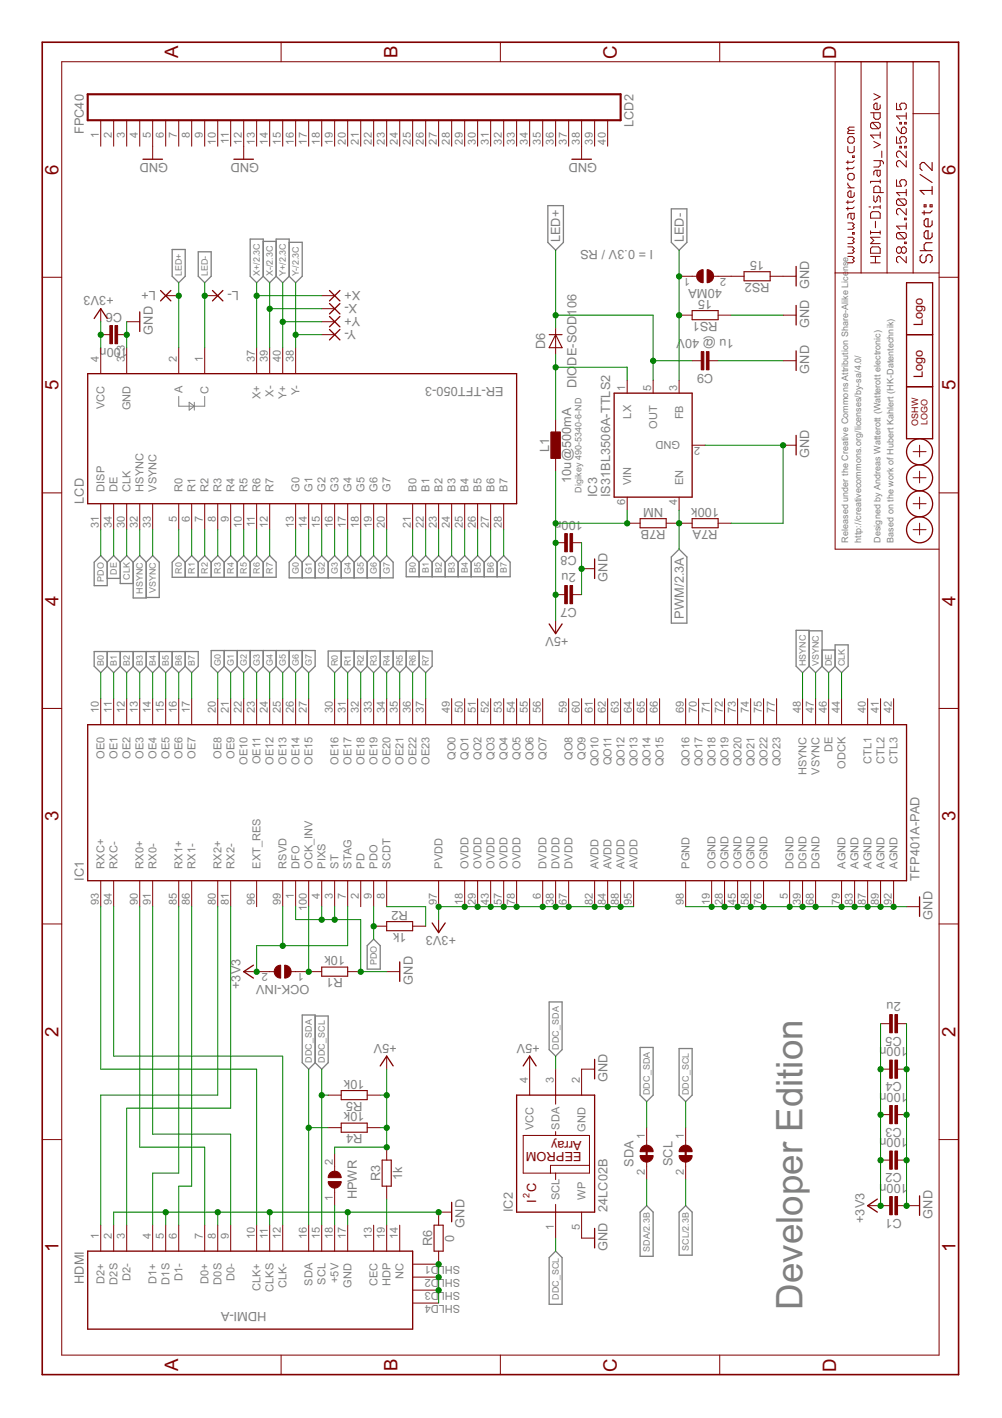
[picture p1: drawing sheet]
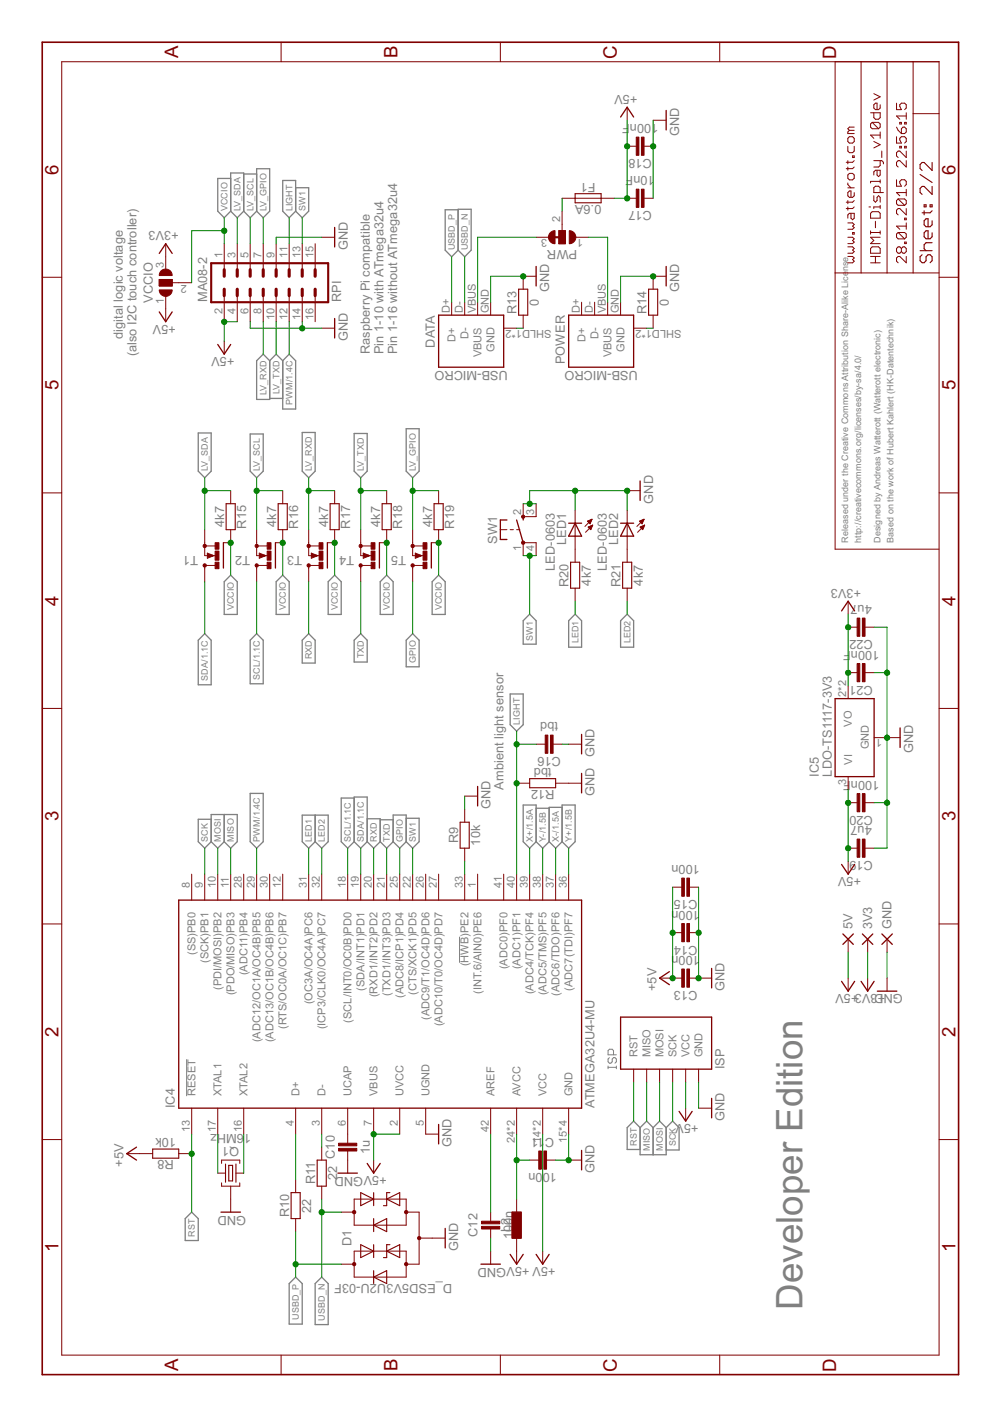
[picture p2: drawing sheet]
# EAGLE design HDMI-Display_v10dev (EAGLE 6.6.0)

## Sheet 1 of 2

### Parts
40MA  JUMPER2  [JUMPER2]
C1  100n  CAPACITOR-C0402  [R0402]
C2  100n  CAPACITOR-C0402  [R0402]
C3  100n  CAPACITOR-C0402  [R0402]
C4  100n  CAPACITOR-C0402  [R0402]
C5  2u  CAPACITOR-C0402  [R0402]
C6  100n  CAPACITOR-C0402  [R0402]
C7  2u  CAPACITOR-C0402  [R0402]
C8  100n  CAPACITOR-C0402  [R0402]
C9  1u @ 40V  CAPACITOR-C0805  [R0805]
D6  DIODE-SOD106  [SOD106]
HDMI  HDMI-A  [HDMI_10029449]
HPWR  JUMPER2  [JUMPER2]
IC1  TFP401A-PAD  TFP101A-PAD  [TQFP100-PAD]
IC2  24LC02B  24LC-I/OT  [SOT23-5]
IC3  IS31BL3506A-TTLS2  [SOT23-6]
L1  10u@500mA  INDUCTOR-1212  [L_1212]
L+  PAD-0.80X1.60_NC  [PAD-0.80X1.60_NC]
L-  PAD-0.80X1.60_NC  [PAD-0.80X1.60_NC]
LCD  ER-TFT050-3  [FPC40]
LCD2  FPC40  [FPC40]
LOGO1  OSHW_LOGOX0070  [OSHW_6X70]
LOGO2  LOGO-PLACE  [LOGO_TPLACE]
LOGO3  LOGO-S_PLACE_S  [SPARK_TPLACE_S]
OCK-INV  JUMPER2  [JUMPER2]
R1  10k  RESISTOR-R0402  [R0402]
R2  1k  RESISTOR-R0402  [R0402]
R3  1k  RESISTOR-R0402  [R0402]
R4  10k  RESISTOR-R0402  [R0402]
R5  10k  RESISTOR-R0402  [R0402]
R6  0  RESISTOR-R0402  [R0402]
R7A  100k  RESISTOR-R0402  [R0402]
R7B  NM  RESISTOR-R0402  [R0402]
RS1  15  RESISTOR-R0402  [R0402]
RS2  15  RESISTOR-R0402  [R0402]
SCL  JUMPER2  [JUMPER2]
SDA  JUMPER2  [JUMPER2]
X1  PASSER-07  [PASSER_07MM]
X2  PASSER-07  [PASSER_07MM]
X3  PASSER-07  [PASSER_07MM]
X4  PASSER-07  [PASSER_07MM]
X+  PAD-0.80X1.60_NC  [PAD-0.80X1.60_NC]
X-  PAD-0.80X1.60_NC  [PAD-0.80X1.60_NC]
Y+  PAD-0.80X1.60_NC  [PAD-0.80X1.60_NC]
Y-  PAD-0.80X1.60_NC  [PAD-0.80X1.60_NC]

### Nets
+3V3: C1.2 C2.2 C3.2 C4.2 C5.2 C6.1 IC1.6(DVDD) IC1.7(STAG) IC1.18(OVDD) IC1.29(OVDD) IC1.38(DVDD) IC1.43(OVDD) IC1.57(OVDD) IC1.67(DVDD) IC1.78(OVDD) IC1.82(AVDD) IC1.84(AVDD) IC1.88(AVDD) IC1.95(AVDD) IC1.97(PVDD) IC1.99(RSVD) LCD.4(VCC) OCK-INV.2 ; also sheet 2
+5V: C7.2 C8.2 HPWR.2 IC2.4(VCC) IC3.6(VIN) L1.1 R3.2 R4.1 R5.1 R7B.2 ; also sheet 2
B0: IC1.10(OE0) LCD.21(B0)
B1: IC1.11(OE1) LCD.22(B1)
B2: IC1.12(OE2) LCD.23(B2)
B3: IC1.13(OE3) LCD.24(B3)
B4: IC1.14(OE4) LCD.25(B4)
B5: IC1.15(OE5) LCD.26(B5)
B6: IC1.16(OE6) LCD.27(B6)
B7: IC1.17(OE7) LCD.28(B7)
CLK: IC1.44(ODCK) LCD.30(CLK)
CLK_N: HDMI.12(CLK-) IC1.94(RXC-)
CLK_P: HDMI.10(CLK+) IC1.93(RXC+)
D0_N: HDMI.9(D0-) IC1.91(RX0-)
D0_P: HDMI.7(D0+) IC1.90(RX0+)
D1_N: HDMI.6(D1-) IC1.86(RX1-)
D1_P: HDMI.4(D1+) IC1.85(RX1+)
D2_N: HDMI.3(D2-) IC1.81(RX2-)
D2_P: HDMI.1(D2+) IC1.80(RX2+)
DDC_SCL: HDMI.15(SCL) IC2.1(SCL) R5.2 SCL.1
DDC_SDA: HDMI.16(SDA) IC2.3(SDA) R4.2 SDA.1
DE: IC1.46(DE) LCD.34(DE)
G0: IC1.20(OE8) LCD.13(G0)
G1: IC1.21(OE9) LCD.14(G1)
G2: IC1.22(OE10) LCD.15(G2)
G3: IC1.23(OE11) LCD.16(G3)
G4: IC1.24(OE12) LCD.17(G4)
G5: IC1.25(OE13) LCD.18(G5)
G6: IC1.26(OE14) LCD.19(G6)
G7: IC1.27(OE15) LCD.20(G7)
GND: C1.1 C2.1 C3.1 C4.1 C5.1 C6.2 C7.1 C8.1 C9.1 HDMI.2(D2S) HDMI.5(D1S) HDMI.8(D0S) HDMI.11(CLKS) HDMI.17(GND) IC1.1(DFO) IC1.3(ST) IC1.4(PIXS) IC1.5(DGND) IC1.19(OGND) IC1.28(OGND) IC1.39(DGND) IC1.45(OGND) IC1.58(OGND) IC1.68(DGND) IC1.76(OGND) IC1.79(AGND) IC1.83(AGND) IC1.87(AGND) IC1.89(AGND) IC1.92(AGND) IC1.98(PGND) IC2.2(GND) IC2.5(WP) IC3.2(GND) LCD2.5 LCD2.12 LCD2.38 LCD.3(GND) LCD.29(GND) LCD.36(GND) R1.1 R6.1 R7A.1 RS1.1 RS2.1 ; also sheet 2
HDMI_5V: HDMI.18(+5V) HPWR.1
HDMI_DECT: HDMI.19(HDP) R3.1
HSYNC: IC1.48(HSYNC) LCD.32(HSYNC)
LED+: C9.2 D6.C IC3.5(OUT) L+.1(P) LCD.2(A)
LED-: 40MA.1 IC3.3(FB) L-.1(P) LCD.1(C) RS1.2
LX: D6.A IC3.1(LX) L1.2
N$4: 40MA.2 RS2.2
N$6: IC1.100(OCK_INV) OCK-INV.1 R1.2
PDO: IC1.9(PDO) LCD.31(DISP) R2.1
PWM: IC3.4(EN) R7A.2 R7B.1 ; also sheet 2
R0: IC1.30(OE16) LCD.5(R0)
R1: IC1.31(OE17) LCD.6(R1)
R2: IC1.32(OE18) LCD.7(R2)
R3: IC1.33(OE19) LCD.8(R3)
R4: IC1.34(OE20) LCD.9(R4)
R5: IC1.35(OE21) LCD.10(R5)
R6: IC1.36(OE22) LCD.11(R6)
R7: IC1.37(OE23) LCD.12(R7)
SCDT: IC1.8(SCDT) R2.2
SCL: SCL.2 ; also sheet 2
SDA: SDA.2 ; also sheet 2
SHLD3: HDMI.SHLD1(SHLD) HDMI.SHLD2(SHLD) HDMI.SHLD3(SHLD) HDMI.SHLD4(SHLD) R6.2
VSYNC: IC1.47(VSYNC) LCD.33(VSYNC)
X+: LCD.37(X+) X+.1(P) ; also sheet 2
X-: LCD.39(X-) X-.1(P) ; also sheet 2
Y+: LCD.40(Y+) Y+.1(P) ; also sheet 2
Y-: LCD.38(Y-) Y-.1(P) ; also sheet 2
Unconnected: HDMI.13(CEC) HDMI.14(NC) IC1.2(PD) IC1.40(CTL1) IC1.41(CTL2) IC1.42(CTL3) IC1.49(QO0) IC1.50(QO1) IC1.51(QO2) IC1.52(QO3) IC1.53(QO4) IC1.54(QO5) IC1.55(QO6) IC1.56(QO7) IC1.59(QO8) IC1.60(QO9) IC1.61(QO10) IC1.62(QO11) IC1.63(QO12) IC1.64(QO13) IC1.65(QO14) IC1.66(QO15) IC1.69(QO16) IC1.70(QO17) IC1.71(QO18) IC1.72(QO19) IC1.73(QO20) IC1.74(QO21) IC1.75(QO22) IC1.77(QO23) IC1.96(EXT_RES) LCD2.1 LCD2.2 LCD2.3 LCD2.4 LCD2.6 LCD2.7 LCD2.8 LCD2.9 LCD2.10 LCD2.11 LCD2.13 LCD2.14 LCD2.15 LCD2.16 LCD2.17 LCD2.18 LCD2.19 LCD2.20 LCD2.21 LCD2.22 LCD2.23 LCD2.24 LCD2.25 LCD2.26 LCD2.27 LCD2.28 LCD2.29 LCD2.30 LCD2.31 LCD2.32 LCD2.33 LCD2.34 LCD2.35 LCD2.36 LCD2.37 LCD2.39 LCD2.40

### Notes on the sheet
- Digikey 490-5340-6-ND
- I = 0.3V / RS
- Developer Edition
- Released under the Creative Commons Attribution Share-Alike License
- http://creativecommons.org/licenses/by-sa/4.0/
- Designed by Andreas Watterott (Watterott electronic)
- Based on the work of Hubert Kahlert (HK-Datentechnik)

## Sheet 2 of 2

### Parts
3V3  PAD-1.27X2.54_NC  [PAD-1.27X2.54_NC]
5V  PAD-1.27X2.54_NC  [PAD-1.27X2.54_NC]
C10  1u  CAPACITOR-C0402  [R0402]
C11  100n  CAPACITOR-C0402  [R0402]
C12  100n  CAPACITOR-C0402  [R0402]
C13  100n  CAPACITOR-C0402  [R0402]
C14  100n  CAPACITOR-C0402  [R0402]
C15  100n  CAPACITOR-C0402  [R0402]
C16  tbd  CAPACITOR-C0402  [R0402]
C17  10nF  CAPACITOR-C0402  [R0402]
C18  100nF  CAPACITOR-C0402  [R0402]
C19  4u7  CAPACITOR-C0402  [R0402]
C20  100nF  CAPACITOR-C0402  [R0402]
C21  100nF  CAPACITOR-C0402  [R0402]
C22  4u7  CAPACITOR-C0402  [R0402]
D1  D_ESD5V3U2U-03F  [SOT723]
DATA  USB-MICRO  [USB-MICRO-10103594]
F1  0.6A  FUSE-0805  [R0805]
GND  PAD-1.27X2.54_NC  [PAD-1.27X2.54_NC]
IC4  ATMEGA32U4-MU  [QFN44]
IC5  LDO-TS1117-3V3  [SOT223]
ISP  ISP  [ISP]
L2  INDUCTOR-0603  [R0603]
LED1  LED-0603  [LED_0603]
LED2  LED-0603  [LED_0603]
POWER  USB-MICRO  [USB-MICRO-10103594]
PWR  JUMPER3  [JUMPER3]
Q1  16MHz  CRYSTAL-RES-32  [CRYSTAL_32X13]
R8  10k  RESISTOR-R0402  [R0402]
R9  10k  RESISTOR-R0402  [R0402]
R10  22  RESISTOR-R0402  [R0402]
R11  22  RESISTOR-R0402  [R0402]
R12  tbd  RESISTOR-R0402  [R0402]
R13  0  RESISTOR-R0402  [R0402]
R14  0  RESISTOR-R0402  [R0402]
R15  4k7  RESISTOR-R0402  [R0402]
R16  4k7  RESISTOR-R0402  [R0402]
R17  4k7  RESISTOR-R0402  [R0402]
R18  4k7  RESISTOR-R0402  [R0402]
R19  4k7  RESISTOR-R0402  [R0402]
R20  4k7  RESISTOR-R0402  [R0402]
R21  4k7  RESISTOR-R0402  [R0402]
RPI  MA08-2  [MA08-2]
SW1  SW-TACTILE-TL3315  [SW_TL3315N]
T1  MOSFET-N-SOT23  [SOT23]
T2  MOSFET-N-SOT23  [SOT23]
T3  MOSFET-N-SOT23  [SOT23]
T4  MOSFET-N-SOT23  [SOT23]
T5  MOSFET-N-SOT23  [SOT23]
VCCIO  JUMPER3-NOCREAM  [JUMPER3_NC]

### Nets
+3V3: 3V3.1(P) C21.2 C22.2 IC5.2(VO) IC5.4(VO) VCCIO.3 ; also sheet 1
+5V: 5V.1(P) C13.2 C14.2 C15.2 C17.2 C18.2 C19.2 C20.2 F1.1 IC4.2(UVCC) IC4.7(VBUS) IC4.14(VCC) IC4.34(VCC) IC5.3(VI) ISP.VCC L2.1 R8.2 RPI.2 RPI.4 VCCIO.1 ; also sheet 1
AREF: C12.2 IC4.42(AREF)
AVCC: C11.1 IC4.24(AVCC) IC4.44(AVCC) L2.2
D_N: IC4.3(D-) R11.2
D_P: IC4.4(D+) R10.2
GND: C10.1 C11.2 C12.1 C13.1 C14.1 C15.1 C16.1 C17.1 C18.1 C19.1 C20.1 C21.1 C22.1 D1.3(A) DATA.GND GND.1(P) IC4.5(UGND) IC4.15(GND) IC4.23(GND) IC4.35(GND) IC4.43(GND) IC5.1(GND) ISP.GND LED1.C LED2.C POWER.GND Q1.GND R9.2 R12.1 R13.1 R14.1 RPI.6 RPI.9 RPI.14 SW1.2(S1) SW1.3(S2) ; also sheet 1
GPIO: IC4.25((ADC8/ICP1)PD4) T5.3(D)
HWB: IC4.33((!HWB!)PE2) R9.1
LED1: IC4.31((OC3A/OC4A)PC6) R20.1
LED2: IC4.32((ICP3/CLK0/OC4A)PC7) R21.1
LIGHT: C16.2 IC4.40((ADC1)PF1) R12.2 RPI.11
LV_GPIO: R19.1 RPI.7 T5.2(S)
LV_RXD: R17.1 RPI.8 T3.2(S)
LV_SCL: R16.1 RPI.5 T2.2(S)
LV_SDA: R15.1 RPI.3 T1.2(S)
LV_TXD: R18.1 RPI.10 T4.2(S)
MISO: IC4.11((PDO/MISO)PB3) ISP.MISO
MOSI: IC4.10((PDI/MOSI)PB2) ISP.MOSI
N$8: C10.2 IC4.6(UCAP)
N$11: F1.2 PWR.2
N$17: LED1.A R20.2
N$18: LED2.A R21.2
PWM: IC4.29((ADC12/OC1A/OC4B)PB5) RPI.12 ; also sheet 1
RST: IC4.13(!RESET) ISP.RST R8.1
RXD: IC4.20((RXD1/INT2)PD2) T3.3(D)
SCK: IC4.9((SCK)PB1) ISP.SCK
SCL: IC4.18((SCL/INT0/OC0B)PD0) T2.3(D) ; also sheet 1
SDA: IC4.19((SDA/INT1)PD1) T1.3(D) ; also sheet 1
SHLD1: DATA.SHLD1(SHIELD) DATA.SHLD2(SHIELD) R13.2
SHLD2: POWER.SHLD1(SHIELD) POWER.SHLD2(SHIELD) R14.2
SW1: IC4.22((CTS/XCK1)PD5) RPI.13 SW1.1 SW1.4(P2)
TXD: IC4.21((TXD1/INT3)PD3) T4.3(D)
USBD_N: D1.2(C2) DATA.D- R11.1
USBD_P: D1.1(C1) DATA.D+ R10.1
VBUS: DATA.VBUS PWR.3
VBUS_PWR: POWER.VBUS PWR.1
VCCIO: R15.2 R16.2 R17.2 R18.2 R19.2 RPI.1 T1.1(G) T2.1(G) T3.1(G) T4.1(G) T5.1(G) VCCIO.2
X+: IC4.39((ADC4/TCK)PF4) ; also sheet 1
X-: IC4.37((ADC6/TDO)PF6) ; also sheet 1
XTAL1: IC4.17(XTAL1) Q1.2
XTAL2: IC4.16(XTAL2) Q1.1
Y+: IC4.36((ADC7(TDI)PF7) ; also sheet 1
Y-: IC4.38((ADC5/TMS)PF5) ; also sheet 1
Unconnected: IC4.1((INT.6/AIN0)PE6) IC4.8((SS)PB0) IC4.12((RTS/OC0A/OC1C)PB7) IC4.26((ADC9/T1/OC4D)PD6) IC4.27((ADC10/T0/OC4D)PD7) IC4.28((ADC11)PB4) IC4.30((ADC13/OC1B/OC4B)PB6) IC4.41((ADC0)PF0) POWER.D+ POWER.D- RPI.15 RPI.16

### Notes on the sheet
- digital logic voltage 
  (also I2C touch controller)
- Raspberry Pi compatible 
  Pin 1-10 with ATmega32u4
  Pin 1-16 without ATmega32u4
- Ambient light sensor
- Developer Edition
- Released under the Creative Commons Attribution Share-Alike License
- http://creativecommons.org/licenses/by-sa/4.0/
- Designed by Andreas Watterott (Watterott electronic)
- Based on the work of Hubert Kahlert (HK-Datentechnik)
